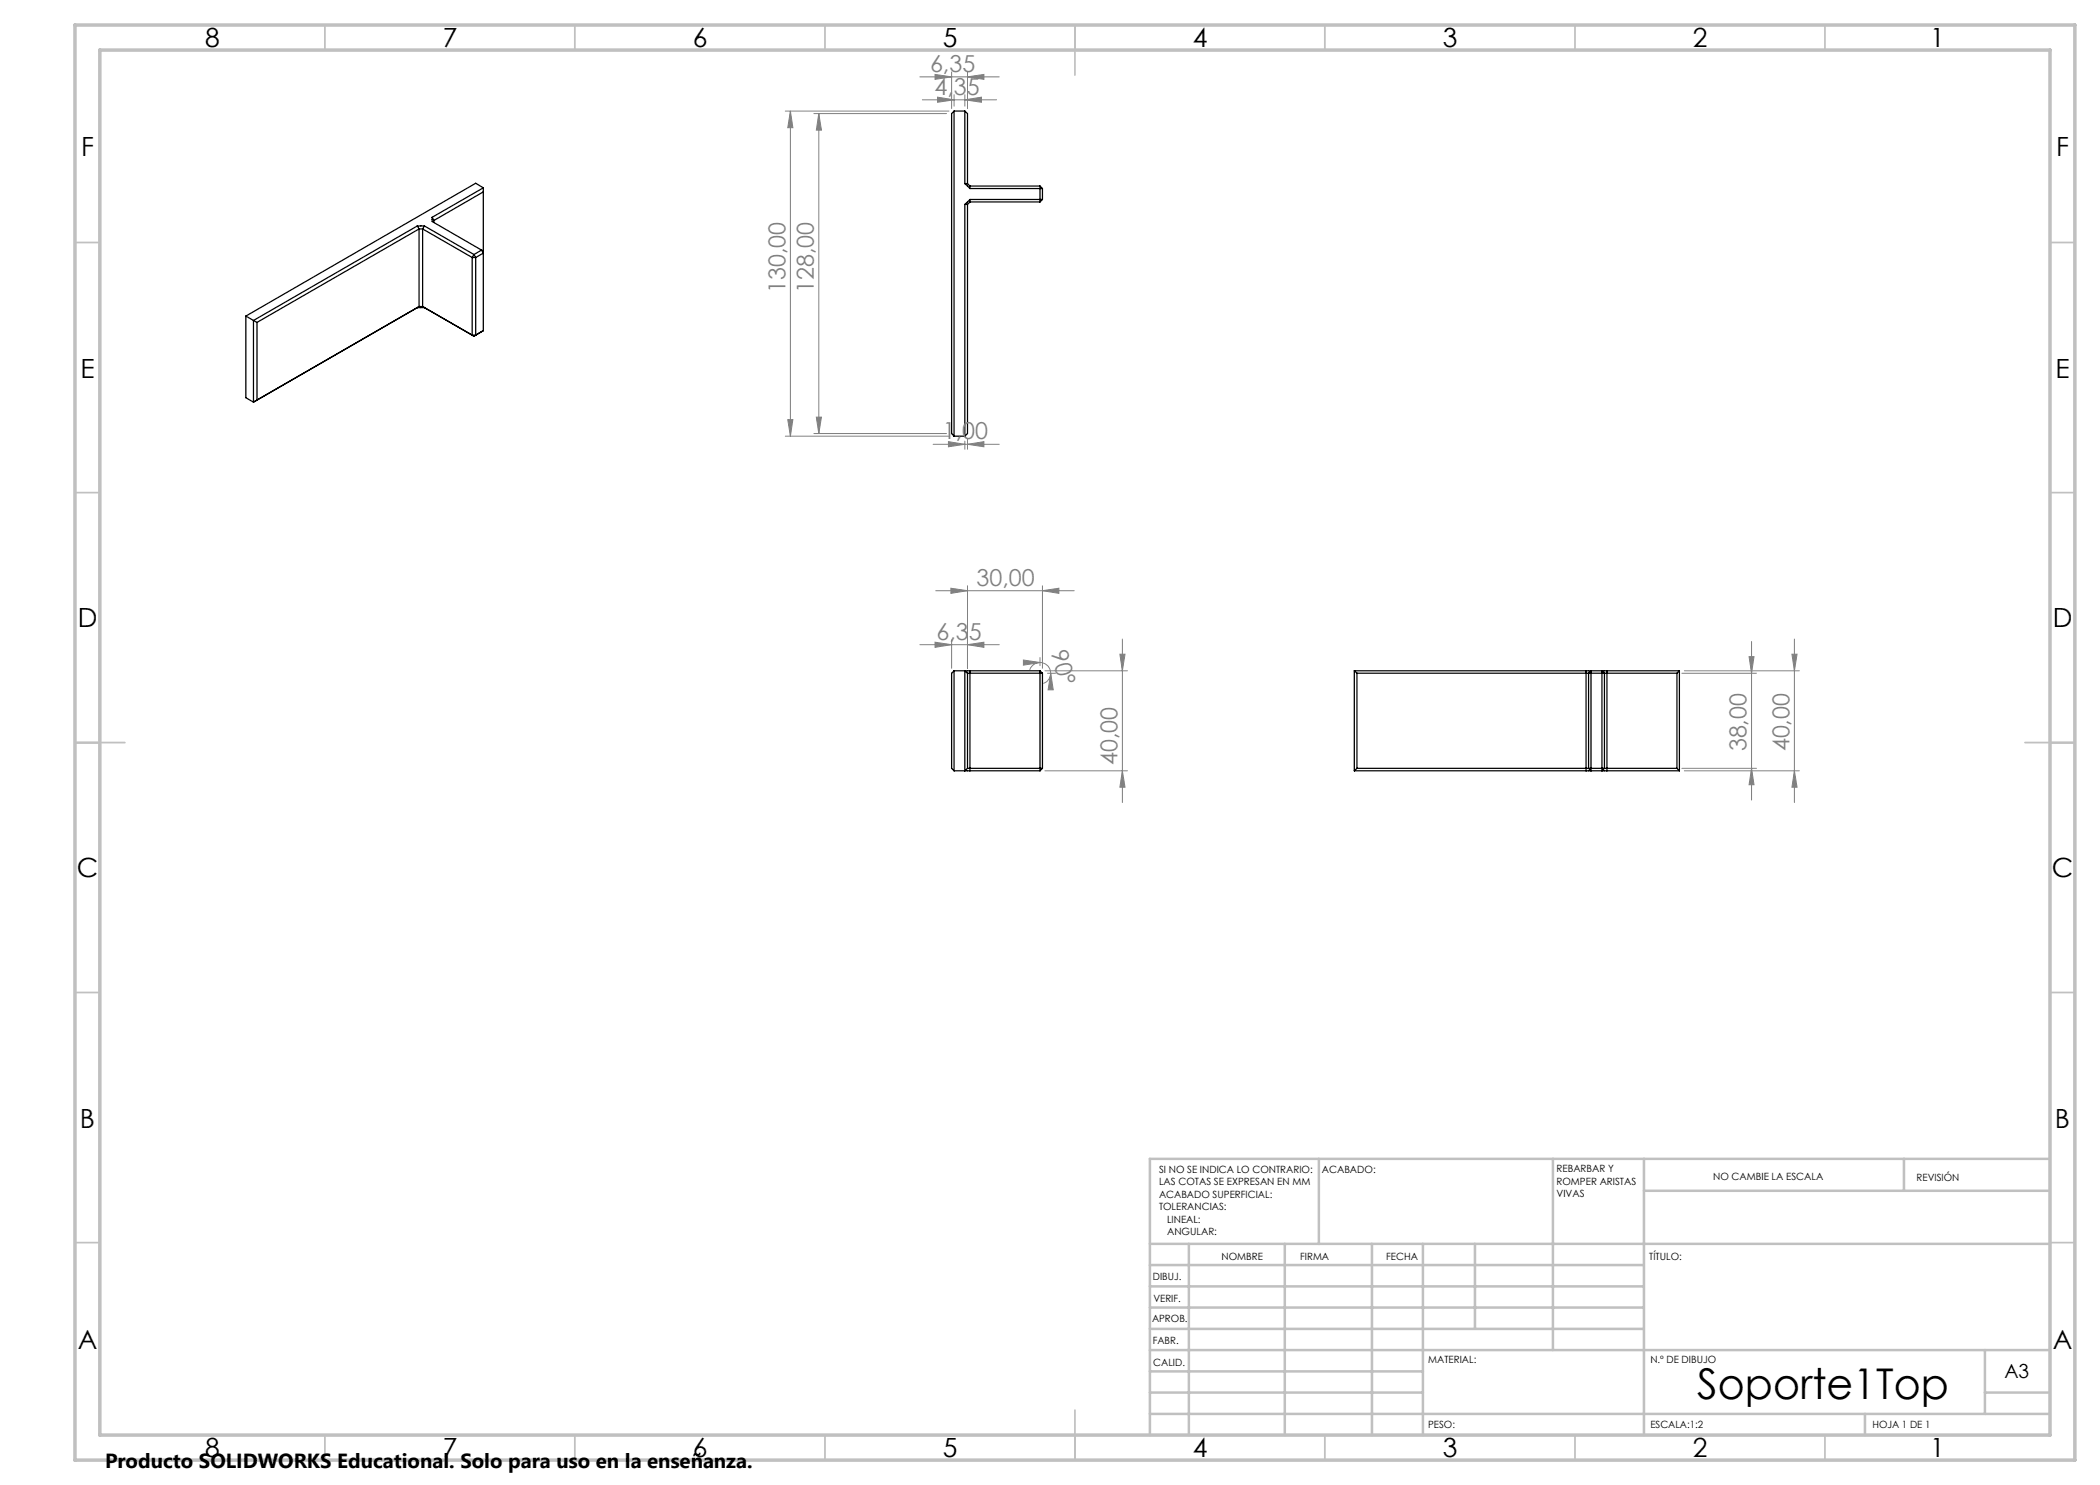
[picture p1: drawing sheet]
<svg xmlns="http://www.w3.org/2000/svg" width="420mm" height="297mm" viewBox="0 0 420 297" stroke-linecap="round" stroke-linejoin="round" font-family="sans-serif">
<g fill="none" stroke="#000" stroke-width=".25">
<path d="M96.7 37.6l-1.6-.9-45.9 26.5M96.7 37.6l-10.3 5.9M96.7 37.6v28.5M96.7 38.4l-9.9 5.7M190.8 22.2v65M190.8 22.2l-.5 .5v64l.5 .5M190.8 22.2h2.2M193 22.2v14.5M193 22.2l.5 .5v14M193 36.7l1 1M193 36.7h.5M193.5 36.7l.5 .5"/>
<path d="M194 37.2v.5M194 39.9v.5M194 37.7h14.5M194 39.9h14.5M194 39.9l-1 1M194 37.2h14M208 37.2v3.2M208 37.2l.5 .5M208.5 37.7v2.2M208.5 39.9l-.5 .5M83.5 45.2h1.4M83.5 45.2l-32.8 18.9"/>
<path d="M83.5 45.2l.3 .6M83.8 45.8l-32.4 18.7M83.8 45.8v15.5M83.8 45.8h.7M84.5 45.8l9.9 5.7M84.5 45.8v15.5M84.9 45.2l9.9 5.7M84.9 45.2l-.4 .6M86.4 43.5v.8l9.9 5.7M86.4 43.5l.4 .6M86.8 44.1v.4M94.4 51.5h.7"/>
<path d="M94.4 51.5v15.5M94.8 50.9l.3 .6M94.8 50.9l-.4 .6M95.1 51.5v15.5M96.3 50l-1.5 .9M96.3 50l.4 .6-1.6 .9M96.3 50l.4 .2M193 40.9v46.3M193 40.9h.5M193.5 40.9v45.8l-.5 .5M194 40.4h14M194 40.4l-.5 .5"/>
<path d="M49.2 63.2l1.5 .9M49.2 63.2v16.3l1.5 .9M50.7 64.1l.7 .4M50.7 64.1v16.3M51.4 64.5v15.5l-.7 .4M83.8 61.3l-33.1 19.1M83.8 61.3l-.3 .2h1.4l-.4-.2M83.8 61.3h.7M84.5 61.3l10.3 5.9M94.4 67h.7M94.4 67l.4 .2M95.1 67l-.3 .2"/>
<path d="M96.7 66.1l-1.6 .9M96.7 66.1l-1.9 1.1M190.8 87.2h2.2M190.8 134.2v20M190.8 134.2h17.2M190.8 134.2l-.5 .5v19l.5 .5M193.5 134.7l-.5-.5v20l.5-.5M193.5 134.7v19M193.5 134.7h15M194 134.2v20M208 134.2v20M208 134.2l.5 .5"/>
<path d="M208.5 134.7v19M270.9 134.2h65M270.9 134.2l.5 .5M270.9 134.2v20M271.4 134.7h64M271.4 134.7v19M317.2 134.2v20M317.7 134.7l.5-.5v20l-.5-.5zM320.4 134.2l.5 .5v19l-.5 .5zM321.4 134.2v20M335.4 134.7v19M335.9 134.2l-.5 .5"/>
<path d="M335.9 134.2v20M190.8 154.2h17.2M193.5 153.7h15M208.5 153.7l-.5 .5M270.9 154.2h65M271.4 153.7h64M271.4 153.7l-.5 .5M335.4 153.7l.5 .5"/>
</g>
<g fill="none" stroke="#808080" stroke-width=".2">
<path d="M184 15.4h15.8M184.5 20h14.8M187 14.9l3.3 .5-3.3 .5zM187.5 19.4l3.3 .6-3.3 .5zM190.3 14.4v7.3M190.8 18.9v2.3M193 20l3.3-.6v1.1zM193 18.9v2.3M193.5 15.4l3.3-.5v1zM193.5 14.4v7.3M157.1 22.2h32.7M158.1 22.2v65"/>
<path d="M158.1 22.2l.5 3.3h-1zM162.8 22.7h26.5M163.8 22.7l.5 3.3h-1zM163.8 22.7v64M157.1 87.2h32.7M157.6 83.9h1l-.5 3.3zM162.8 86.7h26.5M163.3 83.4h1l-.5 3.3zM186.6 88.9h13.2M189.7 88.3l3.3 .6-3.3 .5zM193 88.2v1.6M193.5 88.9l3.3-.6v1.1z"/>
<path d="M193.5 87.7v2.1M187.1 118.1h27.7M190.2 117.6l3.3 .5-3.3 .6zM193.5 117.2v16.5M208.5 118.1l3.3-.5v1.1zM208.5 117.2v16.5M184 128.9h15.8M187 128.4l3.3 .5-3.3 .6zM190.3 127.9v5.8M193.5 128.9l3.3-.5v1.1zM204.7 132l3.3 .5-3.3 .5zM208 131.5v1.6"/>
<path d="M208 132.5a2.17 2.17 0 0 1 2.1 2.2M208 132.5a2.19 2.19 0 0 0-2 1.5M209 134.2h16.5M209.5 134.7h1.6M210.1 134.7l.5 3.3h-1zM210.1 134.7a2.28 2.28 0 0 1-1.4 2M224 130.8h1l-.5 3.4zM224.5 127.8v32.7M336.4 134.7h14.9M336.9 134.2h23M349.8 131.3h1l-.5 3.4zM350.3 128.3v31.7"/>
<path d="M358.4 130.8h1l-.5 3.4zM358.9 127.8v32.7M209 154.2h16.5M224.5 154.2l.5 3.2h-1zM336.4 153.7h14.9M336.9 154.2h23M350.3 153.7l.5 3.2h-1zM358.9 154.2l.5 3.2h-1z"/>
</g>
<g fill="none" stroke="#c0c0c0" stroke-width=".35">
<path d="M65 5v5M115 5v5M165 5v5M215 5v10M265 5v5M315 5v5M365 5v5M15 48.5h5M410 48.5h5M15 98.5h5M410 98.5h5M15 148.5h10"/>
<path d="M405 148.5h10M15 198.5h5M410 198.5h5M15 248.5h5M410 248.5h5M65 287v5M115 287v5M165 287v5M215 282v10M265 287v5M315 287v5M365 287v5"/>
</g>
<g fill="none" stroke="#c0c0c0" stroke-width=".5">
<path d="M263.8 231.8v17M310.6 231.8v38.2M328.8 231.8v55.2M328.8 238.2h81.2M380.8 231.8v6.4M410 231.8h-180v55.2M230 248.8h180M230 257.3h98.8M230 253h98.8M237.8 248.8v38.2M257 248.8v38.2M274.4 248.8v38.2"/>
<path d="M284.6 248.8v38.2M295 248.8v17M230 265.8h98.8M230 261.5h98.8M230 278.5h54.6M230 274.3h54.6M230 270h180M397 278.5h13M397 270v12.8M230 282.8h180M373 282.8v4.2"/>
</g>
<path d="M15 5h400v287h-400zM20 10h390v277h-390z" fill="none" stroke="#c0c0c0" stroke-width=".7"/>
<g fill="#808080">
<path d="M210.1 134.7l.5 3.3h-1zM204.7 132l3.3 .5-3.3 .5z"/>
<path d="M193 20l3.3-.6v1.1zM187.5 19.4l3.3 .6-3.3 .5zM193.5 15.4l3.3-.5v1zM187 14.9l3.3 .5-3.3 .5z"/>
<path d="M187 128.4l3.3 .5-3.3 .6zM193.5 128.9l3.3-.5v1.1zM190.2 117.6l3.3 .5-3.3 .6zM208.5 118.1l3.3-.5v1.1zM189.7 88.3l3.3 .6-3.3 .5zM193.5 88.9l3.3-.6v1.1z"/>
<path d="M224.5 154.2l.5 3.2h-1zM224 130.8h1l-.5 3.4zM163.3 83.4h1l-.5 3.3zM163.8 22.7l.5 3.3h-1zM350.3 153.7l.5 3.2h-1zM349.8 131.3h1l-.5 3.4z"/>
<path d="M158.1 22.2l.5 3.3h-1zM157.6 83.9h1l-.5 3.3zM358.4 130.8h1l-.5 3.4zM358.9 154.2l.5 3.2h-1z"/>
</g>
<text font-size="8.5" x="339.5" y="279.7">Soporte1Top</text>
<g font-size="5.3">
<text x="41" y="9.5">8</text>
<text x="88.5" y="9.5">7</text>
<text x="138.5" y="9.5">6</text>
<text x="188.5" y="9.5">5</text>
<text x="238.5" y="9.5">4</text>
<text x="288.5" y="9.5">3</text>
<text x="338.5" y="9.5">2</text>
<text x="386" y="9.5">1</text>
<text x="16.2" y="31.3">F</text>
<text x="411.2" y="31.3">F</text>
<text x="16.1" y="75.5">E</text>
<text x="411.1" y="75.5">E</text>
<text x="15.5" y="125.5">D</text>
<text x="410.5" y="125.5">D</text>
<text x="15.4" y="175.5">C</text>
<text x="410.4" y="175.5">C</text>
<text x="16" y="225.5">B</text>
<text x="411" y="225.5">B</text>
<text x="15.5" y="269.8">A</text>
<text x="410.5" y="269.8">A</text>
<text x="41" y="291.5">8</text>
<text x="88.5" y="291.5">7</text>
<text x="138.5" y="291.5">6</text>
<text x="188.5" y="291.5">5</text>
<text x="238.5" y="291.5">4</text>
<text x="288.5" y="291.5">3</text>
<text x="338.5" y="291.5">2</text>
<text x="386" y="291.5">1</text>
</g>
<g font-size="4.7" fill="#808080">
<text x="186" y="14.3">6,35</text>
<text x="186.9" y="18.9">4,35</text>
<text x="157.1" y="58.6" transform="rotate(-90 157.1 58.6)">130,00</text>
<text x="162.8" y="58.6" transform="rotate(-90 162.8 58.6)">128,00</text>
<text x="188.6" y="87.8">1,00</text>
<text x="195.3" y="117.1">30,00</text>
<text x="187.3" y="127.9">6,35</text>
<text x="210.2" y="130.4" transform="rotate(76 210.2 130.4)">90°</text>
<text x="223.5" y="153.1" transform="rotate(-90 223.5 153.1)">40,00</text>
<text x="349.3" y="150.3" transform="rotate(-90 349.3 150.3)">38,00</text>
<text x="357.9" y="150.3" transform="rotate(-90 357.9 150.3)">40,00</text>
</g>
<text font-size="4.1" x="21" y="293.7">Producto SOLIDWORKS Educational. Solo para uso en la enseñanza.</text>
<text font-size="3.9" x="400.9" y="275.5">A3</text>
<g font-size="2">
<text x="231.8" y="234.6">SI NO SE INDICA LO CONTRARIO:</text>
<text x="231.8" y="237.1">LAS COTAS SE EXPRESAN EN MM</text>
<text x="231.8" y="239.6">ACABADO SUPERFICIAL:</text>
<text x="264.4" y="234.6">ACABADO:</text>
<text x="311.3" y="234.5">REBARBAR Y</text>
<text x="311.3" y="237">ROMPER ARISTAS</text>
<text x="311.3" y="239.5">VIVAS</text>
<text x="342.6" y="236">NO CAMBIE LA ESCALA</text>
<text x="383.3" y="236.2">REVISIÓN</text>
<text x="231.8" y="242.1">TOLERANCIAS:</text>
<text x="233.4" y="244.6">LINEAL:</text>
<text x="233.4" y="247.1">ANGULAR:</text>
<text x="244.3" y="252">NOMBRE</text>
<text x="260" y="251.9">FIRMA</text>
<text x="277.2" y="251.9">FECHA</text>
<text x="329.9" y="251.9">TÍTULO:</text>
<text x="230.6" y="256.1">DIBUJ.</text>
<text x="230.7" y="260.3">VERIF.</text>
<text x="230.4" y="264.4">APROB.</text>
<text x="230.5" y="268.8">FABR.</text>
<text x="230.7" y="273.1">CALID.</text>
<text x="285.6" y="272.5">MATERIAL:</text>
<text x="330.1" y="272.5">N.º DE DIBUJO</text>
<text x="285.6" y="285.5">PESO:</text>
<text x="330.1" y="285.6">ESCALA:1:2</text>
<text x="374.5" y="285.6">HOJA 1 DE 1</text>
</g>
</svg>
